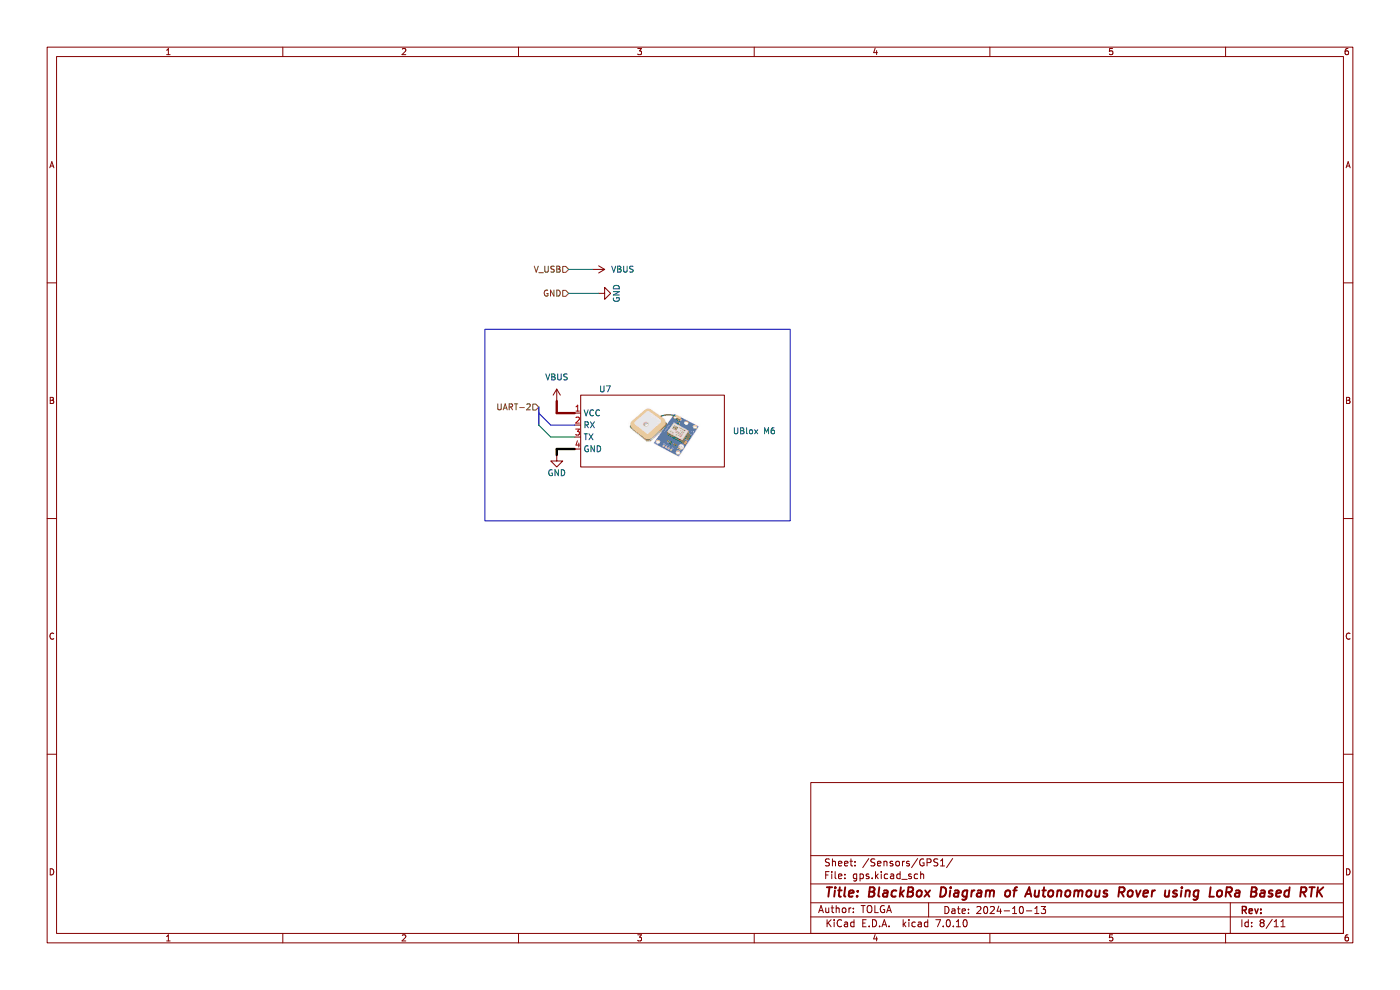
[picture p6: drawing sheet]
(kicad_sch (version 20230121) (generator eeschema)

 (paper "A4")

 (title_block
  (title "BlackBox Diagram of Autonomous Rover using LoRa Based RTK ")
  (date "2024-10-13")
  (comment 9 "TOLGA"))

 (lib_symbols
  (symbol "Sparkfun_IMU_Razor_2" (in_bom yes) (on_board yes)
   (property "Reference" "U3" (at 3.81 1.27 0) (effects (font (size 1.27 1.27)) (justify left)))
   (property "Value" "RPLidar" (at 36.83 -7.62 0) (effects (font (size 1.27 1.27))))
   (property "Footprint" "" (at 0 0 0) (effects (font (size 1.27 1.27)) hide))
   (property "Datasheet" "https://cdn-shop.adafruit.com/datasheets/BST_BNO055_DS000_12.pdf" (at 0 0 0) (effects (font (size 1.27 1.27)) hide))
   (property "Website" "https://www.direnc.net/9-dof-absolute-orientation-imu-fusion-breakout-bno055-adafruit" (at 0 0 0) (effects (font (size 1.27 1.27)) hide))
   (symbol "Sparkfun_IMU_Razor_2_0_1"
    (rectangle (start 0 0) (end 30.48 -15.24) (stroke (width 0) (type default)) (fill (type none))))
   (symbol "Sparkfun_IMU_Razor_2_1_1"
    (pin power_in line (at -1.27 -3.81 0) (length 1.27) (name "VCC" (effects (font (size 1.27 1.27)))) (number "1" (effects (font (size 1.27 1.27)))))
    (pin input line (at -1.27 -6.35 0) (length 1.27) (name "RX" (effects (font (size 1.27 1.27)))) (number "2" (effects (font (size 1.27 1.27)))))
    (pin output line (at -1.27 -8.89 0) (length 1.27) (name "TX" (effects (font (size 1.27 1.27)))) (number "3" (effects (font (size 1.27 1.27)))))
    (pin passive line (at -1.27 -11.43 0) (length 1.27) (name "GND" (effects (font (size 1.27 1.27)))) (number "4" (effects (font (size 1.27 1.27)))))))
  (symbol "power:GND" (power) (pin_names (offset 0)) (in_bom yes) (on_board yes)
   (property "Reference" "#PWR" (at 0 -6.35 0) (effects (font (size 1.27 1.27)) hide))
   (property "Value" "GND" (at 0 -3.81 0) (effects (font (size 1.27 1.27))))
   (property "Footprint" "" (at 0 0 0) (effects (font (size 1.27 1.27)) hide))
   (property "Datasheet" "" (at 0 0 0) (effects (font (size 1.27 1.27)) hide))
   (symbol "GND_0_1"
    (polyline (pts (xy 0 0) (xy 0 -1.27) (xy 1.27 -1.27) (xy 0 -2.54) (xy -1.27 -1.27) (xy 0 -1.27)) (stroke (width 0) (type default)) (fill (type none))))
   (symbol "GND_1_1"
    (pin power_in line (at 0 0 270) (length 0) hide (name "GND" (effects (font (size 1.27 1.27)))) (number "1" (effects (font (size 1.27 1.27)))))))
  (symbol "power:VBUS" (power) (pin_names (offset 0)) (in_bom yes) (on_board yes)
   (property "Reference" "#PWR" (at 0 -3.81 0) (effects (font (size 1.27 1.27)) hide))
   (property "Value" "VBUS" (at 0 3.81 0) (effects (font (size 1.27 1.27))))
   (property "Footprint" "" (at 0 0 0) (effects (font (size 1.27 1.27)) hide))
   (property "Datasheet" "" (at 0 0 0) (effects (font (size 1.27 1.27)) hide))
   (symbol "VBUS_0_1"
    (polyline (pts (xy -0.762 1.27) (xy 0 2.54)) (stroke (width 0) (type default)) (fill (type none)))
    (polyline (pts (xy 0 0) (xy 0 2.54)) (stroke (width 0) (type default)) (fill (type none)))
    (polyline (pts (xy 0 2.54) (xy 0.762 1.27)) (stroke (width 0) (type default)) (fill (type none))))
   (symbol "VBUS_1_1"
    (pin power_in line (at 0 0 90) (length 0) hide (name "VBUS" (effects (font (size 1.27 1.27)))) (number "1" (effects (font (size 1.27 1.27))))))))


 (bus_entry (at 114.3 90.17) (size 2.54 2.54) (stroke (width 0) (type default) (color 0 194 0 1)))
 (bus_entry (at 114.3 87.63) (size 2.54 2.54) (stroke (width 0) (type default) (color 0 0 194 1)))

 (wire (pts (xy 118.11 85.09) (xy 118.11 87.63)) (stroke (width 0.5) (type default) (color 132 0 0 1)))
 (wire (pts (xy 118.11 87.63) (xy 121.92 87.63)) (stroke (width 0.5) (type default) (color 132 0 0 1)))
 (wire (pts (xy 116.84 92.71) (xy 121.92 92.71)) (stroke (width 0) (type default)))
 (wire (pts (xy 120.65 62.23) (xy 127 62.23)) (stroke (width 0) (type default)))
 (wire (pts (xy 118.11 95.25) (xy 118.11 96.52)) (stroke (width 0.5) (type default) (color 0 0 0 1)))
 (wire (pts (xy 120.65 57.15) (xy 125.73 57.15)) (stroke (width 0) (type default)))
 (bus (pts (xy 114.3 87.63) (xy 114.3 90.17)) (stroke (width 0) (type default)))
 (bus (pts (xy 114.3 86.36) (xy 114.3 87.63)) (stroke (width 0) (type default)))

 (wire (pts (xy 118.11 95.25) (xy 121.92 95.25)) (stroke (width 0.5) (type default) (color 0 0 0 1)))
 (wire (pts (xy 116.84 90.17) (xy 121.92 90.17)) (stroke (width 0) (type default) (color 0 0 194 1)))

 (rectangle (start 102.87 69.85) (end 167.64 110.49) (stroke (width 0) (type default)) (fill (type none)))

 (image (at 140.97 91.44) (scale 0.449707)
  (data))

 (hierarchical_label "GND" (shape input) (at 120.65 62.23 180) (fields_autoplaced) (effects (font (size 1.27 1.27)) (justify right)))
 (hierarchical_label "UART-2" (shape input) (at 114.3 86.36 180) (fields_autoplaced) (effects (font (size 1.27 1.27)) (justify right)))
 (hierarchical_label "V_USB" (shape input) (at 120.65 57.15 180) (fields_autoplaced) (effects (font (size 1.27 1.27)) (justify right)))

 (symbol (lib_id "power:GND") (at 118.11 96.52 0) (unit 1) (in_bom yes) (on_board yes) (dnp no)
  (property "Reference" "#PWR021" (at 118.11 102.87 0) (effects (font (size 1.27 1.27)) hide))
  (property "Value" "GND" (at 118.11 100.33 0) (effects (font (size 1.27 1.27))))
  (property "Footprint" "" (at 118.11 96.52 0) (effects (font (size 1.27 1.27)) hide))
  (property "Datasheet" "" (at 118.11 96.52 0) (effects (font (size 1.27 1.27)) hide)) (pin "1"))

 (symbol (lib_id "power:VBUS") (at 118.11 85.09 0) (unit 1) (in_bom yes) (on_board yes) (dnp no) (fields_autoplaced)
  (property "Reference" "#PWR019" (at 118.11 88.9 0) (effects (font (size 1.27 1.27)) hide))
  (property "Value" "VBUS" (at 118.11 80.01 0) (effects (font (size 1.27 1.27))))
  (property "Footprint" "" (at 118.11 85.09 0) (effects (font (size 1.27 1.27)) hide))
  (property "Datasheet" "" (at 118.11 85.09 0) (effects (font (size 1.27 1.27)) hide)) (pin "1"))

 (symbol (lib_id "power:VBUS") (at 125.73 57.15 270) (unit 1) (in_bom yes) (on_board yes) (dnp no) (fields_autoplaced)
  (property "Reference" "#PWR023" (at 121.92 57.15 0) (effects (font (size 1.27 1.27)) hide))
  (property "Value" "VBUS" (at 129.54 57.15 90) (effects (font (size 1.27 1.27)) (justify left)))
  (property "Footprint" "" (at 125.73 57.15 0) (effects (font (size 1.27 1.27)) hide))
  (property "Datasheet" "" (at 125.73 57.15 0) (effects (font (size 1.27 1.27)) hide)) (pin "1"))

 (symbol (lib_name "Sparkfun_IMU_Razor_2") (lib_id "bitirme:Sparkfun_IMU_Razor") (at 123.19 83.82 0) (unit 1) (in_bom yes) (on_board yes) (dnp no)
  (property "Reference" "U7" (at 127 82.55 0) (effects (font (size 1.27 1.27)) (justify left)))
  (property "Value" "UBlox M6" (at 160.02 91.44 0) (effects (font (size 1.27 1.27))))
  (property "Footprint" "" (at 123.19 83.82 0) (effects (font (size 1.27 1.27)) hide))
  (property "Datasheet" "https://www.rlocman.ru/i/File/2011/04/22/1.pdf" (at 123.19 83.82 0) (effects (font (size 1.27 1.27)) hide))
  (property "Website" "https://www.robotistan.com/gy-neo6mv2-gps-modulu-ucus-kontrol-sistem-gpsi" (at 123.19 83.82 0) (effects (font (size 1.27 1.27)) hide)) (pin "4") (pin "1") (pin "2") (pin "3"))

 (symbol (lib_id "power:GND") (at 127 62.23 90) (unit 1) (in_bom yes) (on_board yes) (dnp no)
  (property "Reference" "#PWR024" (at 133.35 62.23 0) (effects (font (size 1.27 1.27)) hide))
  (property "Value" "GND" (at 130.81 62.23 0) (effects (font (size 1.27 1.27))))
  (property "Footprint" "" (at 127 62.23 0) (effects (font (size 1.27 1.27)) hide))
  (property "Datasheet" "" (at 127 62.23 0) (effects (font (size 1.27 1.27)) hide)) (pin "1")))
